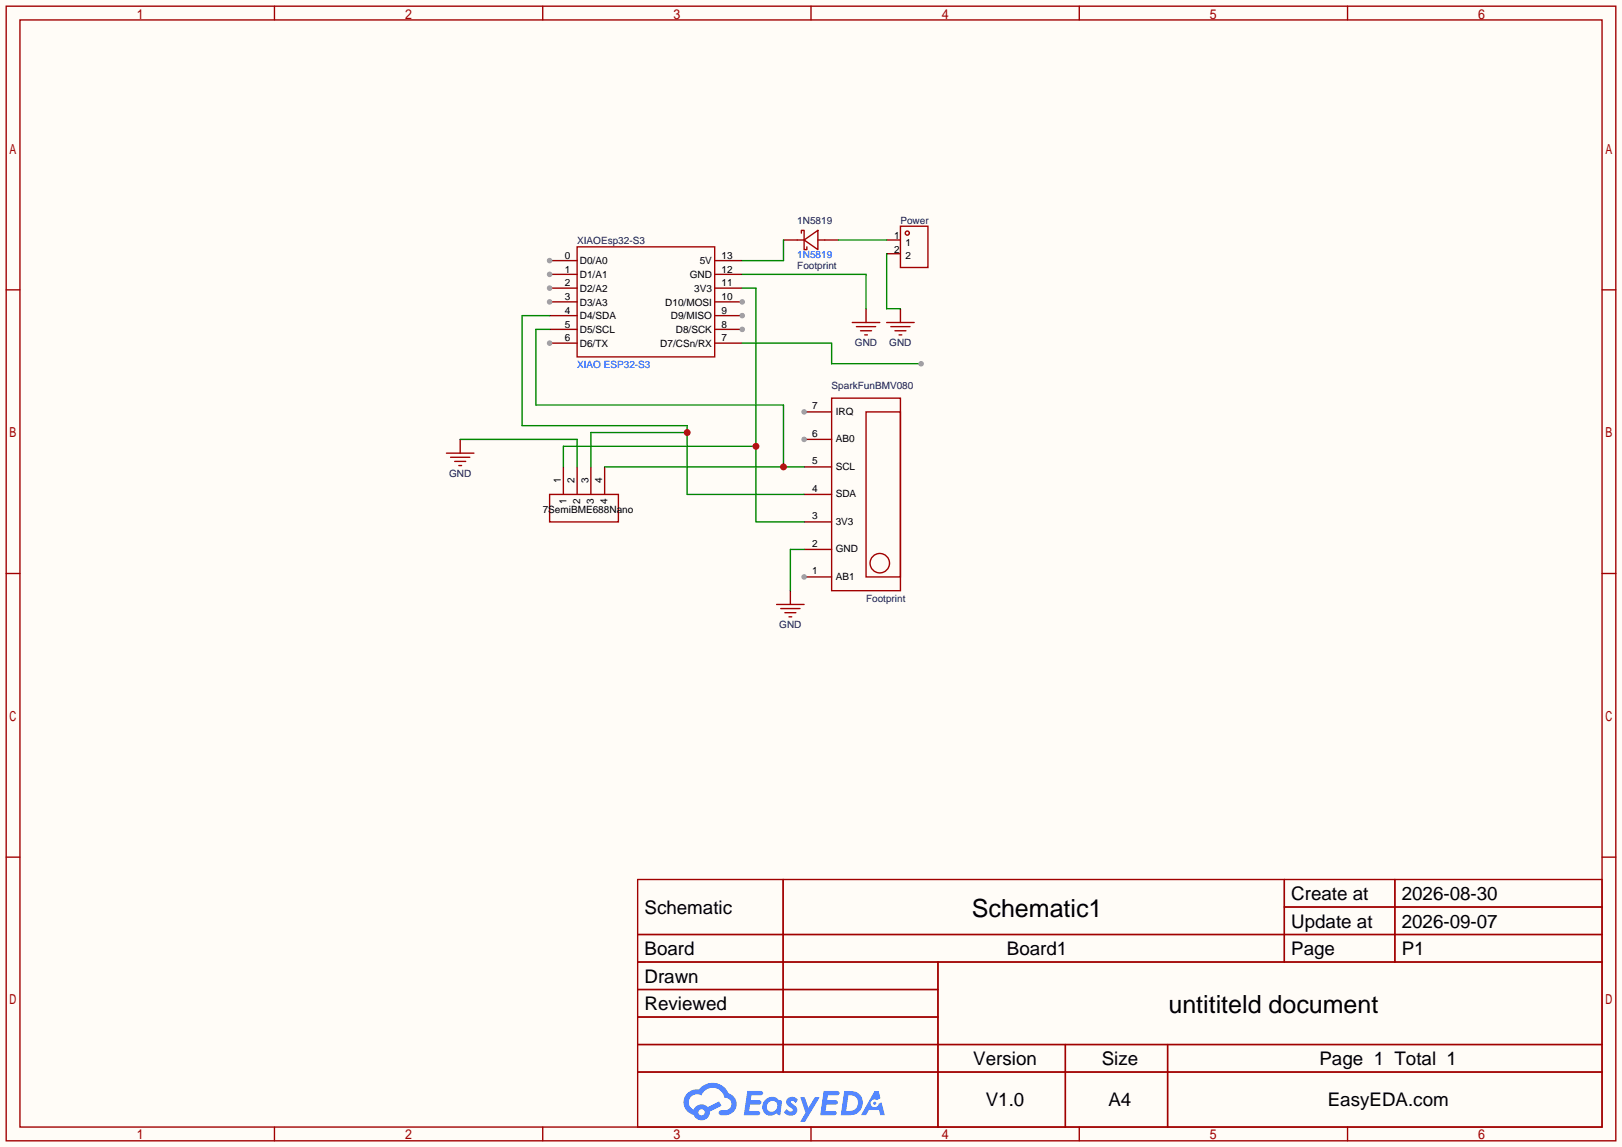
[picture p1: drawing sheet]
<svg xmlns="http://www.w3.org/2000/svg" width="299mm" height="212mm" viewBox="0 0 299 212" stroke-linecap="round" stroke-linejoin="round" font-family="sans-serif">
<path d="M0 0h299.5v211.8h-299.5z" fill="#fffcf7"/>
<g fill="none" stroke="#a10000" stroke-width=".25">
<path d="M1.1 1.1h297.2v209.6h-297.2zM3.7 3.7h292.1v204.5h-292.1zM50.7 1.1v2.6M100.2 1.1v2.6M149.7 1.1v2.6M199.3 1.1v2.6M248.8 1.1v2.6M1.1 53.5h2.6M295.8 53.5h2.5M1.1 105.9h2.6M295.8 105.9h2.5M1.1 158.3h2.6"/>
<path d="M295.8 158.3h2.5M117.7 162.4h178.1v45.8h-178.1zM117.7 172.6h178.1M117.7 177.7h178.1M144.6 162.4v35.6M173.2 177.7v30.5M237.1 162.4v15.3M237.1 167.5h58.7M257.5 162.4v15.3M117.7 182.8h55.5M117.7 192.9h178.1M117.7 187.8h55.5"/>
<path d="M117.7 198h178.1M196.7 192.9v15.3M215.6 192.9v15.3M50.7 208.2v2.5M100.2 208.2v2.5M149.7 208.2v2.5M199.3 208.2v2.5M248.8 208.2v2.5"/>
</g>
<g fill="#5487ff">
<path d="M145.5 202.8a1.3 1.3 0 0 1 1.8 .3l-.4 .6a.54 .54 0 0 0-.9-.2l.1 .2a1.58 1.58 0 0 1 1.1 1.6 1.43 1.43 0 0 1-2.5 .1l.5-.6a.64 .64 0 0 0 .5 .5 .64 .64 0 0 0 .7-.3l-.2-.2a1.6 1.6 0 0 1-1-1.6z"/>
<path d="M147.7 202.7h.9l.7 1.9 1.1-1.9h.9l-2.7 4.5h-.9l1-1.7z"/>
<path d="M138 201.5h1.6a1.31 1.31 0 0 1 1.2 .2 .4 .4 0 0 1-.3 .6h-1.8l-.1 .9h1.6a.4 .4 0 0 1 .4 .4 .4 .4 0 0 1-.4 .4h-1.7l-.2 1.2h.8a1.23 1.23 0 0 1 1.2 .2 .39 .39 0 0 1-.3 .6h-2.7z"/>
<path d="M152.1 201.5h1.6a1.32 1.32 0 0 1 1.3 .2 .39 .39 0 0 1-.4 .6h-1.7l-.2 .9h1.7a.4 .4 0 0 1 .3 .4 .4 .4 0 0 1-.4 .4h-1.7l-.2 1.2h.8a1.23 1.23 0 0 1 1.2 .2 .39 .39 0 0 1-.3 .6h-2.7z"/>
<path d="M161.5 201.5h.7l.4 1.3-.7 .4a.75 .75 0 0 0-1.1 .3 .75 .75 0 0 0 .5 1 .75 .75 0 0 0 .9-.6l.6-.3 .6 2.4h-.9l-.2-1h-1.9l-.5 1h-.9z"/>
<path d="M155.9 201.5l-.7 4.5h1.5a2.27 2.27 0 0 0 2.6-2.3 2.27 2.27 0 0 0-2.7-2.2zM156.6 202.3a1.5 1.5 0 0 1 1.8 1.5 1.5 1.5 0 0 1-1.9 1.4h-.3z"/>
<path d="M141.3 203.1a1.62 1.62 0 0 0-.4 2.1 1.62 1.62 0 0 0 2 .7l.4-.3 .3 .3 .5 .1 .3-2.5-.2-.3h-.4a1.58 1.58 0 0 0-2.5-.1zM141.9 203.6a.99 .99 0 0 1 1.6 .3 .99 .99 0 0 1-.9 1.4 .94 .94 0 0 1-1-.5 .94 .94 0 0 1 .3-1.2z"/>
<path d="M126.9 201.9a2.37 2.37 0 0 0 1.2 4 1.54 1.54 0 0 0 1.7 1 1.54 1.54 0 0 0 1.3-1.6l2.1-1.1-.5-.8-2 1.1a1.57 1.57 0 0 0-2.6 .4 1.5 1.5 0 0 1-.8-2.1 1.5 1.5 0 0 1 2.2-.5 2.23 2.23 0 0 1 2.3-1.4 2.23 2.23 0 0 1 2 1.8 1.16 1.16 0 0 1 1.2 1.1 1.16 1.16 0 0 1-1 1.3h-.7a.47 .47 0 0 0-.6 .3 .47 .47 0 0 0 .4 .6 2.23 2.23 0 0 0 2.3-.7 2.23 2.23 0 0 0 .4-2.3 2.16 2.16 0 0 0-1.3-1.1 3.2 3.2 0 0 0-5.4-.7l-1.2 .1zM129 205.4a.58 .58 0 0 1 1.1 0 .58 .58 0 0 1-1.1 0z"/>
<circle cx="161.5" cy="203.8" r=".28"/>
</g>
<path d="M101.5 48.1h5.1" fill="none" stroke="#870000" stroke-width=".25"/>
<circle cx="101.5" cy="48.1" r=".51" fill="#999"/>
<path d="M101.5 50.7h5.1" fill="none" stroke="#870000" stroke-width=".25"/>
<circle cx="101.5" cy="50.7" r=".51" fill="#999"/>
<path d="M101.5 53.2h5.1" fill="none" stroke="#870000" stroke-width=".25"/>
<circle cx="101.5" cy="53.2" r=".51" fill="#999"/>
<path d="M101.5 55.8h5.1" fill="none" stroke="#870000" stroke-width=".25"/>
<circle cx="101.5" cy="55.8" r=".51" fill="#999"/>
<path d="M101.5 58.3h5.1M101.5 60.8h5.1M101.5 63.4h5.1" fill="none" stroke="#870000" stroke-width=".25"/>
<circle cx="101.5" cy="63.4" r=".51" fill="#999"/>
<path d="M132 48.1h5M132 50.7h5M132 53.2h5M132 55.8h5" fill="none" stroke="#870000" stroke-width=".25"/>
<circle cx="137" cy="55.8" r=".51" fill="#999"/>
<path d="M132 58.3h5" fill="none" stroke="#870000" stroke-width=".25"/>
<circle cx="137" cy="58.3" r=".51" fill="#999"/>
<path d="M132 60.8h5" fill="none" stroke="#870000" stroke-width=".25"/>
<circle cx="137" cy="60.8" r=".51" fill="#999"/>
<path d="M132 63.4h5M104 86.2v5.1M106.6 86.2v5.1M109.1 86.2v5.1M111.6 86.2v5.1M148.5 106.6h5" fill="none" stroke="#870000" stroke-width=".25"/>
<path d="M106.6 45.6h25.4v20.3h-25.4zM153.5 73.5h12.7v35.6h-12.7zM101.5 91.3h12.7v5.1h-12.7z" fill="none" stroke="#a10000" stroke-width=".25"/>
<circle cx="148.5" cy="106.6" r=".51" fill="#999"/>
<path d="M148.5 96.4h5M148.5 91.3h5M148.5 86.2h5M148.5 81.2h5M148.5 101.5h5" fill="none" stroke="#870000" stroke-width=".25"/>
<circle cx="148.5" cy="81.2" r=".51" fill="#999"/>
<path d="M148.5 76.1h5" fill="none" stroke="#870000" stroke-width=".25"/>
<circle cx="148.5" cy="76.1" r=".51" fill="#999"/>
<g fill="none" stroke="#a10000" stroke-width=".25">
<path d="M147.2 44.3h1.3M148 43.1v-.6h.5v3.6h.5v-.5M148.5 44.3l2.5-1.8v3.6zM151 44.3h1.3M157.4 59.6h5M163.7 59.6h5.1M166.2 41.8h5.1v7.6h-5.1zM158.1 60.3h3.6M158.9 61.1h2M159.6 61.8h.5M159.9 76.1h6.3v30.5h-6.3zM164.5 60.3h3.5"/>
<path d="M165.2 61.1h2.1M166 61.8h.5M82.4 83.7h5.1M83.2 84.5h3.5M83.9 85.2h2.1M84.7 86h.5M143.4 111.6h5.1M144.1 112.4h3.6M144.9 113.2h2M145.7 113.9h.5"/>
<circle cx="167.5" cy="43.1" r=".38"/>
<circle cx="162.4" cy="104" r="1.8"/>
</g>
<path d="M144.7 44.3h2.5M152.3 44.3h2.5M159.9 57v2.6M163.7 44.3h2.5M163.7 46.9h2.5M166.2 57v2.6M85 81.2v2.5M145.9 109.1v2.5" fill="none" stroke="#870000" stroke-width=".25"/>
<path d="M137 50.7h22.9v6.3M137 53.2h2.6v43.2h8.9M144.7 44.3v3.8h-7.7M154.8 44.3h8.9M163.7 46.9v10.1h2.5M85 81.2h21.6v5M139.6 82.4h-35.6v3.8" fill="none" stroke="#008700" stroke-width=".25"/>
<circle cx="139.6" cy="82.4" r=".63" fill="#c00"/>
<path d="M101.5 58.3h-5.1v20.3h30.5v12.7h21.6M126.9 79.9h-17.8v6.3M148.5 101.5h-2.6v7.6" fill="none" stroke="#008700" stroke-width=".25"/>
<circle cx="126.9" cy="79.9" r=".63" fill="#c00"/>
<path d="M101.5 60.8h-2.6v14h45.8v11.4M111.6 86.2h36.9" fill="none" stroke="#008700" stroke-width=".25"/>
<circle cx="144.7" cy="86.2" r=".63" fill="#c00"/>
<path d="M137 63.4h16.5v3.8h16.6" fill="none" stroke="#008700" stroke-width=".25"/>
<circle cx="170.1" cy="67.2" r=".51" fill="#999"/>
<g font-size="4.6">
<text x="179.4" y="169.4">Schematic1</text>
<text x="215.7" y="187.1">untititeld document</text>
</g>
<g font-size="3.5">
<text x="238.4" y="166.2">Create at</text>
<text x="258.8" y="166.2">2026-08-30</text>
<text x="119" y="168.8">Schematic</text>
<text x="238.4" y="171.3">Update at</text>
<text x="258.8" y="171.3">2026-09-07</text>
<text x="119" y="176.4">Board</text>
<text x="185.9" y="176.4">Board1</text>
<text x="238.4" y="176.4">Page</text>
<text x="258.8" y="176.4">P1</text>
<text x="119" y="181.5">Drawn</text>
<text x="119" y="186.6">Reviewed</text>
<text x="179.7" y="196.7">Version</text>
<text x="203.4" y="196.7">Size</text>
<text x="243.6" y="196.7">Page 1 Total 1</text>
<text x="182" y="204.3">V1.0</text>
<text x="204.7" y="204.3">A4</text>
<text x="245.1" y="204.3">EasyEDA.com</text>
</g>
<g font-size="1.8" fill="#000080">
<text x="147.2" y="41.3">1N5819</text>
<text x="166.2" y="41.3">Power</text>
<text x="106.6" y="45.1">XIAOEsp32-S3</text>
<text x="147.2" y="49.7">Footprint</text>
<text x="157.8" y="63.9">GND</text>
<text x="164.2" y="63.9">GND</text>
<text x="153.5" y="71.8">SparkFunBMV080</text>
<text x="82.9" y="88.1">GND</text>
<text x="159.9" y="111.2">Footprint</text>
<text x="143.9" y="116">GND</text>
</g>
<g font-size="1.8">
<text x="104.3" y="47.8">0</text>
<text x="133.2" y="47.8">13</text>
<text x="165.1" y="46.6">2</text>
<text x="165.1" y="44.1">1</text>
<text x="167.2" y="47.9">2</text>
<text x="167.2" y="45.4">1</text>
<text x="104.3" y="50.3">1</text>
<text x="104.3" y="52.9">2</text>
<text x="107.1" y="48.8">D0/A0</text>
<text x="107.1" y="51.4">D1/A1</text>
<text x="107.1" y="53.9">D2/A2</text>
<text x="127.3" y="51.4">GND</text>
<text x="128.2" y="53.9">3V3</text>
<text x="129.2" y="48.8">5V</text>
<text x="133.2" y="50.3">12</text>
<text x="133.2" y="52.9">11</text>
<text x="104.3" y="55.4">3</text>
<text x="104.3" y="58">4</text>
<text x="107.1" y="56.4">D3/A3</text>
<text x="107.1" y="59">D4/SDA</text>
<text x="122.8" y="56.4">D10/MOSI</text>
<text x="123.8" y="59">D9/MISO</text>
<text x="133.2" y="55.4">10</text>
<text x="133.2" y="58">9</text>
<text x="104.3" y="60.5">5</text>
<text x="104.3" y="63">6</text>
<text x="107.1" y="61.5">D5/SCL</text>
<text x="107.1" y="64.1">D6/TX</text>
<text x="121.9" y="64.1">D7/CSn/RX</text>
<text x="124.8" y="61.5">D8/SCK</text>
<text x="133.2" y="60.5">8</text>
<text x="133.2" y="63">7</text>
<text x="150" y="75.6">7</text>
<text x="154.3" y="76.6">IRQ</text>
<text x="150" y="80.7">6</text>
<text x="154.3" y="81.7">AB0</text>
<text x="103.6" y="89.3" transform="rotate(-90 103.6 89.3)">1</text>
<text x="106.1" y="89.3" transform="rotate(-90 106.1 89.3)">2</text>
<text x="108.6" y="89.3" transform="rotate(-90 108.6 89.3)">3</text>
<text x="111.2" y="89.3" transform="rotate(-90 111.2 89.3)">4</text>
<text x="150" y="85.8">5</text>
<text x="154.3" y="86.8">SCL</text>
<text x="100.2" y="94.7">7SemiBME688Nano</text>
<text x="104.6" y="93.1" transform="rotate(-90 104.6 93.1)">1</text>
<text x="107.1" y="93.1" transform="rotate(-90 107.1 93.1)">2</text>
<text x="109.6" y="93.1" transform="rotate(-90 109.6 93.1)">3</text>
<text x="112.2" y="93.1" transform="rotate(-90 112.2 93.1)">4</text>
<text x="150" y="95.9">3</text>
<text x="150" y="90.9">4</text>
<text x="154.3" y="91.9">SDA</text>
<text x="150" y="101">2</text>
<text x="154.3" y="96.9">3V3</text>
<text x="150" y="106.1">1</text>
<text x="154.3" y="107.1">AB1</text>
<text x="154.3" y="102">GND</text>
</g>
<g font-size="1.8" fill="#00f">
<text x="147.2" y="47.7">1N5819</text>
<text x="106.6" y="68">XIAO ESP32-S3</text>
</g>
</svg>
